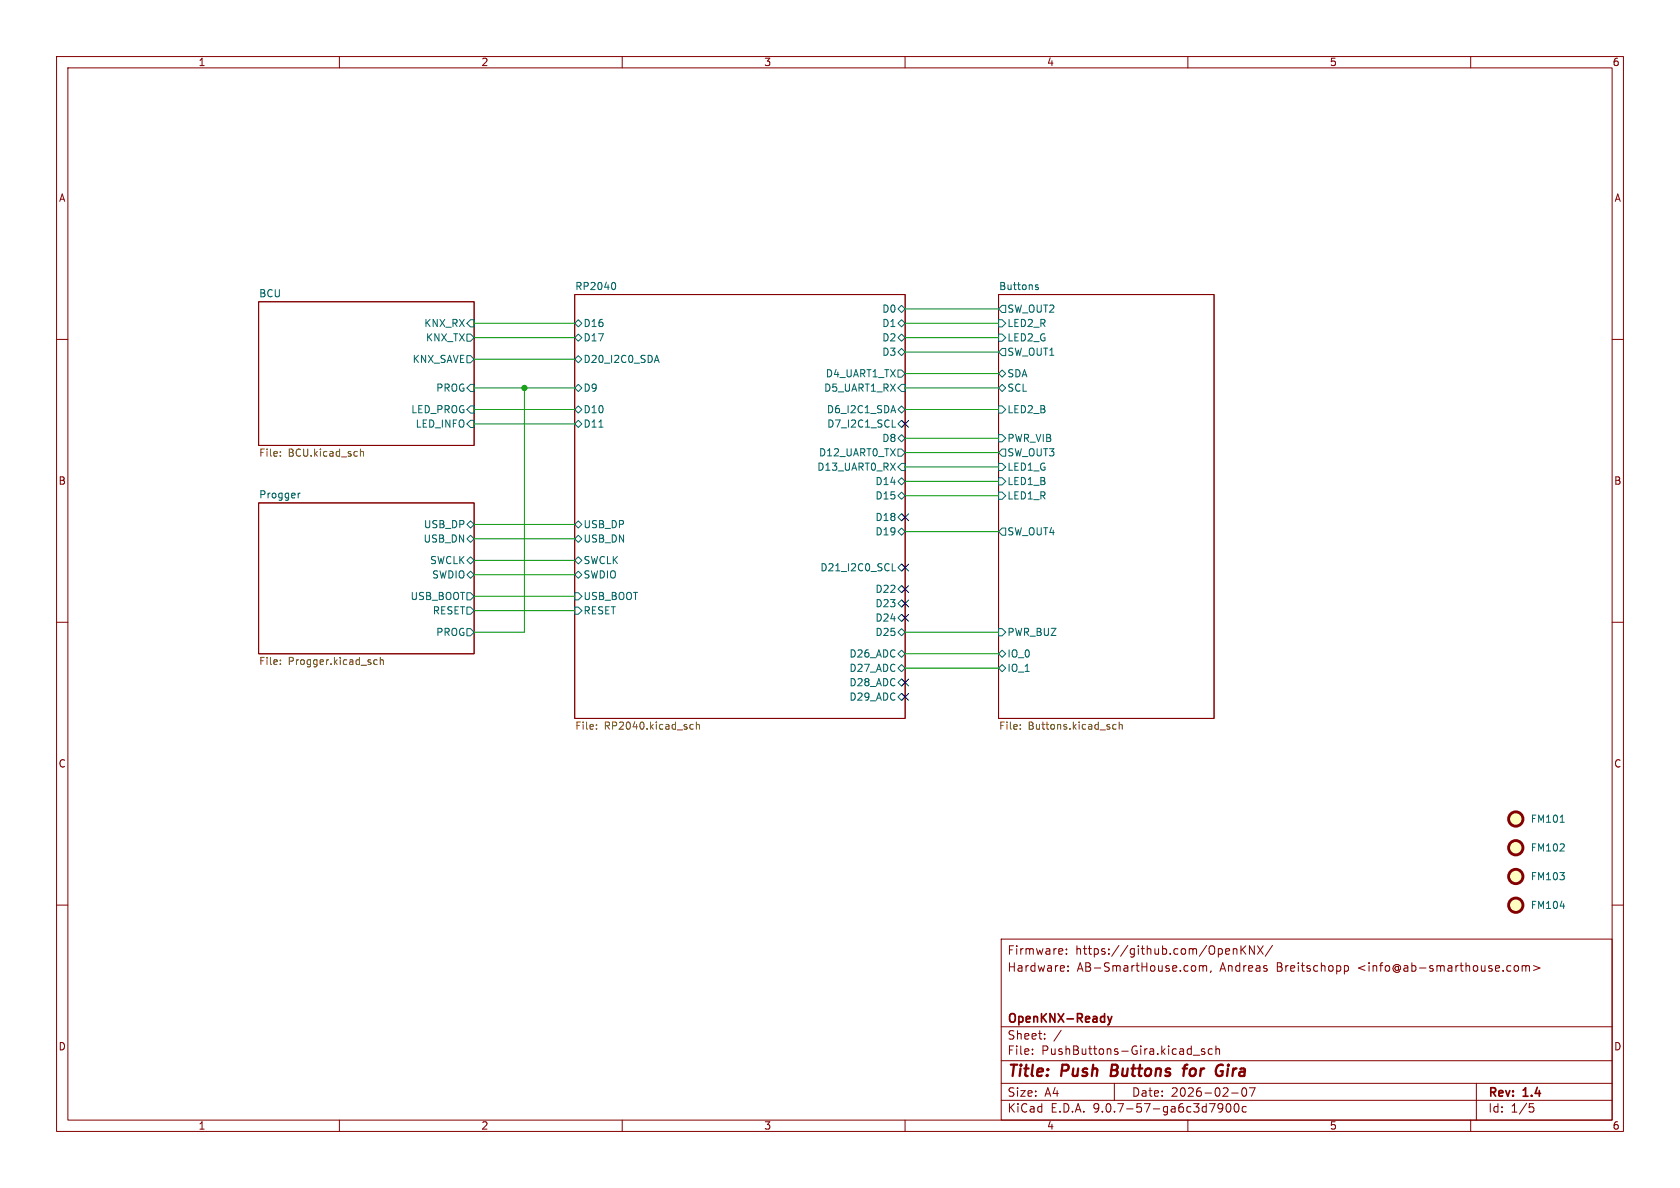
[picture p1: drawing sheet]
<svg xmlns="http://www.w3.org/2000/svg" width="297mm" height="210mm" viewBox="0 0 297 210" stroke-linecap="round" stroke-linejoin="round" font-family="sans-serif">
<g fill="none" stroke="#840000" stroke-width=".18">
<path d="M10 10h277v190h-277zM12 12h273v186h-273zM60 10v2M110 10v2M160 10v2M210 10v2M260 10v2M45.7 53.3h38.1v25.4h-38.1zM101.6 52.1h58.4v74.9h-58.4zM176.5 52.1h38.1v74.9h-38.1zM10 60h2M285 60h2"/>
<path d="M45.7 88.9h38.1v26.7h-38.1zM10 110h2M285 110h2M10 160h2M177 166h108v32h-108zM187.8 167.8l.1 .3-.7 .1M188.5 168.6v.1M188.5 167.8v.1M188.8 171.6v.1M188.8 170.8v.1M211.1 170.7l.3 .3v.4l-.3 .3M212 170.8l.5-.1 .2 .2"/>
<path d="M212 170.7v1M212.7 170.9l.2-.2 .3 .1 .1 .9M212.7 170.9v.8M214.1 171.6l-.1 .3M218 167.8l.2-.1 .4 .1 .1 .9M218 167.7v1M219.4 167.2v1.5M219.6 167.8l.6 .9M220.2 167.2l-.8 .9M221.7 167.2v1.5l-.8-1.5v1.5M222.3 167.2l1 1.5M223.3 167.2l-1 1.5"/>
<path d="M225 167.1l-1.3 2M237.7 170.8l.4-.1 .3 .3v.4l-.2 .2h-.5M237.7 170.7v1.5M267.8 170.8l.4-.1 .3 .3v.4l-.3 .3-.4-.1-.1-.2v-.4zM269.1 170.8l.4-.1 .2 .2M269.1 170.7v1M269.7 170.9l.3-.2 .3 .1 .1 .9M269.7 170.9v.8M271.1 170.7l1.1 .4-1.1 .5M285 160h2M60 198v2M110 198v2"/>
<path d="M160 198v2M177 194.5h108M177 191.5h108M177 187.5h108M177 181.5h108M182.5 186.3v.1M182.5 185.5v.1M184.7 183.6v.1M184.7 182.8v.1M187.6 182.1l-1.3 2M197 191.5v3M210 198v2"/>
<path d="M211 186.5h1.1M213 185.5l-.4-.1-.2 .2 .1 .2 .5 .2v.3h-.6M214.3 185.5l-.4-.1-.3 .3v.4l.1 .2h.6M215 185.5l.2-.1 .3 .1 .1 .9M215 184.9v1.5M216.2 195.7l-.3 .3h-.3l-.3-.3 .2-.5 .4-.1 .2 .1a.99 .99 0 0 1-.4 1.4h-.2M216.9 195.2l.2-.1a.81 .81 0 0 1 .6 .6 .81 .81 0 0 1-.3 .8l-.2 .1a.81 .81 0 0 1-.3-1.4zM217.7 193.2h1.2M218.3 195.2l.2-.1a.81 .81 0 0 1 .6 .6 .81 .81 0 0 1-.3 .8l-.1 .1a.81 .81 0 0 1-.4-1.4zM219.7 192.4l.2-.1a.81 .81 0 0 1 .6 .6 .81 .81 0 0 1-.3 .8l-.2 .1a.81 .81 0 0 1-.3-1.4zM220.3 195.7l-.4-.1-.3 .3v.4l.1 .2h.6M220.9 192.3h1l-.7 1.5"/>
<path d="M260 198v2M261 191.5v6.5M270.4 195.1h.7M270.5 195.7h.4l.3 .3-.2 .5-.5 .1"/>
</g>
<path d="M196.6 188.2l-.3 2h.8M209.1 188.9h.7M209.9 188.2l-.4 .1-.1 .2-.2 1.7M215.7 188.2l.5 .1M215.8 189.4h.4l-.1 .6-.4 .2" fill="none" stroke="#840000" stroke-width=".4"/>
<path d="M195.8 179.7l.4 1M196.6 179.7l-.4 1M196.2 180.7l-.1 .3-.3 .2" fill="none" stroke="#840000" stroke-width=".3"/>
<g fill="none" stroke="#006464" stroke-width=".18">
<path d="M82.5 59.1h.7l.6 .6-.6 .6h-.7zM83.2 56.5h.6v1.3h-.6l-.7-.6zM101.6 59.7l.6-.6 .7 .6-.7 .6zM101.6 57.2l.6-.7 .7 .7-.7 .6zM108.5 49.9a.79 .79 0 0 1 0 1.3M158.7 57.2l.7-.7 .6 .7-.6 .6zM158.7 59.7l.7-.6 .6 .6-.6 .6zM159.4 54l.6 .6-.6 .6-.7-.6zM176.5 59.1h.7l.6 .6-.6 .6h-.7zM176.5 56.5h.7l.6 .7-.6 .6h-.7zM177.2 54h.6v1.2h-.6l-.7-.6zM183 50.6l.6 .4-.2 .2-.4-.1"/>
<path d="M183.5 50.4l-.3-.1-.2 .2M82.5 62.9h.7l.6 .6-.6 .6h-.7zM83.2 71.8h.6v1.2h-.6l-.7-.6zM83.2 74.3h.6v1.3h-.6l-.7-.7zM83.2 67.9h.6v1.3h-.6l-.7-.6zM101.6 72.4l.6-.6 .7 .6-.7 .6zM101.6 68.6l.6-.7 .7 .7-.7 .6zM102.2 62.9l.7 .6-.7 .6-.6-.6zM102.2 74.3l.7 .6-.7 .7-.6-.7zM105.9 75.5h.7M115.8 63.7h.6M116.1 62.8l.4 1.3"/>
<path d="M157.7 75.5h.6M157.9 71.7l.4 1.3M158.7 79.4h.7l.6 .6-.6 .6h-.7zM158.7 77.5l.7-.7 .6 .7-.6 .6zM158.7 62.2l.7-.6 .6 .6-.6 .7zM158.7 65.4h.7l.6 .6-.6 .7h-.7zM159.4 74.3l.6 .6-.6 .7-.7-.7zM159.4 71.8l.6 .6-.6 .6-.7-.6zM159.4 67.9h.6v1.3h-.6l-.7-.6zM176.5 76.8h.7l.6 .7-.6 .6h-.7zM176.5 68.6l.7-.7 .6 .7-.6 .6zM176.5 66l.7-.6 .6 .6-.6 .7z"/>
<path d="M176.5 71.8h.7l.6 .6-.6 .6h-.7zM177.2 61.6h.6v1.3h-.6l-.7-.7zM177.2 79.4h.6v1.2h-.6l-.7-.6zM52.7 87.2v.8M53.1 87.2l-.4 .2M82.5 95.3l.7-.7 .6 .7-.6 .6zM82.5 92.7l.7-.6 .6 .6-.6 .6zM82.5 99.1l.7-.7 .6 .7-.6 .6zM101.6 92.7l.6-.6 .7 .6-.7 .6zM101.6 95.3l.6-.7 .7 .7-.7 .6zM101.6 99.1l.6-.7 .7 .7-.7 .6zM158.7 94l.7-.7 .6 .7-.6 .6z"/>
<path d="M158.7 91.4l.7-.6 .6 .6-.6 .7zM158.7 85.1l.7-.6 .6 .6-.6 .6zM159.4 87l.6 .6-.6 .7-.7-.7zM159.4 81.9h.6v1.3h-.6l-.7-.6zM176.5 84.5h.7l.6 .6-.6 .6h-.7zM176.5 87h.7l.6 .6-.6 .7h-.7zM176.5 81.9h.7l.6 .7-.6 .6h-.7zM177.2 93.3h.6v1.3h-.6l-.7-.6zM82.5 107.3h.7l.6 .7-.6 .6h-.7zM82.5 111.1h.7l.6 .7-.6 .6h-.7zM82.5 104.8h.7l.6 .6-.6 .6h-.7zM83.2 101l.6 .6-.6 .6-.7-.6z"/>
<path d="M101.6 107.3h.6l.7 .7-.7 .6h-.6zM101.6 101.6l.6-.6 .7 .6-.7 .6zM101.6 104.8h.6l.7 .6-.7 .6h-.6zM157.7 100.9h.6M158.7 106.7l.7-.7 .6 .7-.6 .6zM158.7 104.1l.7-.6 .6 .6-.6 .7zM158.7 100.3l.7-.6 .6 .6-.6 .7zM158.7 111.8l.7-.7 .6 .7-.6 .6zM158.7 109.2l.7-.6 .6 .6-.6 .7zM158.7 115.6l.7-.7 .6 .7-.6 .6zM159.4 117.5l.6 .6-.6 .6-.7-.6zM176.5 111.1h.7l.6 .7-.6 .6h-.7z"/>
<path d="M176.5 115.6l.7-.7 .6 .7-.6 .6zM176.5 118.1l.7-.6 .6 .6-.6 .6zM158.7 123.2l.7-.6 .6 .6-.6 .6zM158.7 120.7l.7-.7 .6 .7-.6 .6zM275.8 145.4h.7M275.8 160.2h.8"/>
</g>
<g fill="none" stroke="#725600" stroke-width=".18">
<path d="M49.6 79.9v.1M63.7 79.4v1.2M63.7 79.9l.2-.1 .3 .1 .1 .7M49.6 80.5v.1M49.6 116.7v.1M49.6 117.4v.1M66.1 117.2l.2 .3 .4-.1M66.7 116.7l-.4-.1-.2 .3M67.2 116.8l.2-.2 .3 .1 .1 .8M67.2 116.2v1.3M105.4 128.8v.1M105.4 128.1v.1"/>
<path d="M122 128.8l.2 .1 .4-.1M122.6 128.1h-.4l-.2 .1M123.1 128.2l.2-.1h.3l.1 .8M123.1 127.6v1.3M180.4 128.8v.1M180.4 128.1v.1M197.3 128.1h-.3l-.3 .2 .1 .5h.5M197.9 128.2l.1-.1h.3l.1 .8M197.9 127.6v1.3"/>
</g>
<g fill="#ffffc2" stroke="#ffffc2" stroke-width=".18">
<circle cx="268" cy="144.8" r="1.27"/>
<circle cx="268" cy="149.9" r="1.27"/>
<circle cx="268" cy="160" r="1.27"/>
<circle cx="268" cy="154.9" r="1.27"/>
</g>
<g fill="none" stroke="#840000" stroke-width=".51">
<circle cx="268" cy="154.9" r="1.27"/>
<circle cx="268" cy="144.8" r="1.27"/>
<circle cx="268" cy="149.9" r="1.27"/>
<circle cx="268" cy="160" r="1.27"/>
</g>
<g fill="none" stroke="#009600" stroke-width=".18">
<path d="M83.8 57.2h17.8M83.8 59.7h17.8M160 57.2h16.5M160 59.7h16.5M160 54.6h16.5M83.8 68.6h17.8M83.8 72.4h17.8M83.8 74.9h17.8M83.8 63.5h17.8M92.7 68.6v43.2h-8.9M160 68.6h16.5M160 77.5h16.5"/>
<path d="M160 72.4h16.5M160 66h16.5M160 62.2h16.5M83.8 92.7h17.8M83.8 99.1h17.8M83.8 95.3h17.8M160 80h16.5M160 85.1h16.5M160 82.6h16.5M160 87.6h16.5M160 94h16.5M83.8 105.4h17.8"/>
<path d="M83.8 101.6h17.8M83.8 108h17.8M160 111.8h16.5M160 115.6h16.5M160 118.1h16.5"/>
</g>
<g fill="none" stroke="#000084" stroke-width=".18">
<path d="M159.4 74.3l1.2 1.2M160.6 74.3l-1.2 1.2M159.4 99.7l1.2 1.2M159.4 90.8l1.2 1.2M160.6 99.7l-1.2 1.2M160.6 90.8l-1.2 1.2M159.4 106.1l1.2 1.2M159.4 108.6l1.2 1.2M159.4 103.5l1.2 1.2M160.6 106.1l-1.2 1.2M160.6 108.6l-1.2 1.2M160.6 103.5l-1.2 1.2"/>
<path d="M159.4 122.6l1.2 1.2M159.4 120l1.2 1.3M160.6 122.6l-1.2 1.2M160.6 120l-1.2 1.3"/>
</g>
<circle cx="92.7" cy="68.6" r=".46" fill="#009600" stroke="#009600" stroke-width=".18"/>
<g font-size="2.8" fill="#840000">
<text x="178" y="190.9">Title:</text>
<text x="187.7" y="190.9">Push</text>
<text x="197.2" y="190.9">Buttons</text>
<text x="210.9" y="190.9">for</text>
<text x="217.4" y="190.9">Gira</text>
</g>
<g font-size="2.1" fill="#840000">
<text x="178" y="172">Hardware:</text>
<text x="178" y="169">Firmware:</text>
<text x="190.1" y="169">https://github.com/OpenKNX/</text>
<text x="190.4" y="172">AB-SmartHouse.com,</text>
<text x="215.7" y="172">Andreas</text>
<text x="225.8" y="172">Breitschopp</text>
<text x="240.3" y="172">&lt;info@ab-smarthouse.com&gt;</text>
<text x="178" y="184">Sheet:</text>
<text x="178" y="181.2">OpenKNX-Ready</text>
<text x="178" y="186.7">File:</text>
<text x="184.1" y="186.7">PushButtons-Gira.kicad_sch</text>
<text x="178" y="196.9">KiCad</text>
<text x="178" y="194.1">Size:</text>
<text x="184.7" y="194.1">A4</text>
<text x="185.7" y="196.9">E.D.A.</text>
<text x="193.3" y="196.9">9.0.7-57-ga6c3d7900c</text>
<text x="200" y="194.1">Date:</text>
<text x="207" y="194.1">2026-02-07</text>
<text x="263" y="194.3">Rev:</text>
<text x="263" y="196.9">Id:</text>
<text x="267.1" y="196.9">1/5</text>
<text x="269.4" y="194.3">1.4</text>
</g>
<g font-size="1.8" fill="#840000">
<text x="35" y="11.9">1</text>
<text x="85" y="11.9">2</text>
<text x="135" y="11.9">3</text>
<text x="185" y="11.9">4</text>
<text x="235" y="11.9">5</text>
<text x="285" y="11.9">6</text>
<text x="10.3" y="35.9">A</text>
<text x="285.3" y="35.9">A</text>
<text x="10.3" y="85.9">B</text>
<text x="285.3" y="85.9">B</text>
<text x="10.3" y="135.9">C</text>
<text x="285.3" y="135.9">C</text>
<text x="10.3" y="185.9">D</text>
<text x="285.3" y="185.9">D</text>
<text x="35" y="199.9">1</text>
<text x="85" y="199.9">2</text>
<text x="135" y="199.9">3</text>
<text x="185" y="199.9">4</text>
<text x="235" y="199.9">5</text>
<text x="285" y="199.9">6</text>
</g>
<g font-size="1.8" fill="#006464">
<text x="45.7" y="52.6">BCU</text>
<text x="101.6" y="51.4">RP2040</text>
<text x="176.5" y="51.4">Buttons</text>
<text x="74.9" y="58">KNX_RX</text>
<text x="103.1" y="58">D16</text>
<text x="155.9" y="58">D1</text>
<text x="155.9" y="55.5">D0</text>
<text x="178" y="55.5">SW_OUT2</text>
<text x="178" y="58">LED2_R</text>
<text x="72.8" y="64.4">KNX_SAVE</text>
<text x="75.2" y="60.6">KNX_TX</text>
<text x="103.1" y="64.4">D20_I2C0_SDA</text>
<text x="103.1" y="60.6">D17</text>
<text x="155.9" y="63.1">D3</text>
<text x="155.9" y="60.6">D2</text>
<text x="178" y="63.1">SW_OUT1</text>
<text x="178" y="60.6">LED2_G</text>
<text x="77" y="69.4">PROG</text>
<text x="103.1" y="69.4">D9</text>
<text x="145.6" y="69.4">D5_UART1_RX</text>
<text x="145.9" y="66.9">D4_UART1_TX</text>
<text x="178" y="69.4">SCL</text>
<text x="178" y="66.9">SDA</text>
<text x="72.6" y="73.3">LED_PROG</text>
<text x="73.4" y="75.8">LED_INFO</text>
<text x="103.1" y="73.3">D10</text>
<text x="103.1" y="75.8">D11</text>
<text x="146.1" y="73.3">D6_I2C1_SDA</text>
<text x="146.1" y="75.8">D7_I2C1_SCL</text>
<text x="178" y="73.3">LED2_B</text>
<text x="144.4" y="83.4">D13_UART0_RX</text>
<text x="144.7" y="80.9">D12_UART0_TX</text>
<text x="155.9" y="78.3">D8</text>
<text x="178" y="78.3">PWR_VIB</text>
<text x="178" y="80.9">SW_OUT3</text>
<text x="178" y="83.4">LED1_G</text>
<text x="45.7" y="88.2">Progger</text>
<text x="154.7" y="86">D14</text>
<text x="154.7" y="88.5">D15</text>
<text x="178" y="86">LED1_B</text>
<text x="178" y="88.5">LED1_R</text>
<text x="74.8" y="93.6">USB_DP</text>
<text x="103.1" y="93.6">USB_DP</text>
<text x="154.7" y="94.8">D19</text>
<text x="154.7" y="92.3">D18</text>
<text x="178" y="94.8">SW_OUT4</text>
<text x="74.8" y="96.1">USB_DN</text>
<text x="75.9" y="99.9">SWCLK</text>
<text x="103.1" y="96.1">USB_DN</text>
<text x="103.1" y="99.9">SWCLK</text>
<text x="144.9" y="101.2">D21_I2C0_SCL</text>
<text x="72.5" y="106.3">USB_BOOT</text>
<text x="76.3" y="102.5">SWDIO</text>
<text x="103.1" y="102.5">SWDIO</text>
<text x="103.1" y="106.3">USB_BOOT</text>
<text x="154.7" y="107.5">D23</text>
<text x="154.7" y="105">D22</text>
<text x="76.4" y="108.8">RESET</text>
<text x="77" y="112.6">PROG</text>
<text x="103.1" y="108.8">RESET</text>
<text x="154.7" y="112.6">D25</text>
<text x="154.7" y="110.1">D24</text>
<text x="178" y="112.6">PWR_BUZ</text>
<text x="150.1" y="119">D27_ADC</text>
<text x="150.1" y="116.4">D26_ADC</text>
<text x="178" y="116.4">IO_0</text>
<text x="178" y="119">IO_1</text>
<text x="150.1" y="124.1">D29_ADC</text>
<text x="150.1" y="121.5">D28_ADC</text>
<text x="270.5" y="145.6">FM101</text>
<text x="270.5" y="150.7">FM102</text>
<text x="270.5" y="155.8">FM103</text>
<text x="270.5" y="160.9">FM104</text>
</g>
<g font-size="1.8" fill="#725600">
<text x="45.7" y="81.1">File:</text>
<text x="50.9" y="81.1">BCU.kicad_sch</text>
<text x="45.7" y="117.9">File:</text>
<text x="50.9" y="117.9">Progger.kicad_sch</text>
<text x="101.6" y="129.3">File:</text>
<text x="106.8" y="129.3">RP2040.kicad_sch</text>
<text x="176.5" y="129.3">File:</text>
<text x="181.8" y="129.3">Buttons.kicad_sch</text>
</g>
</svg>
